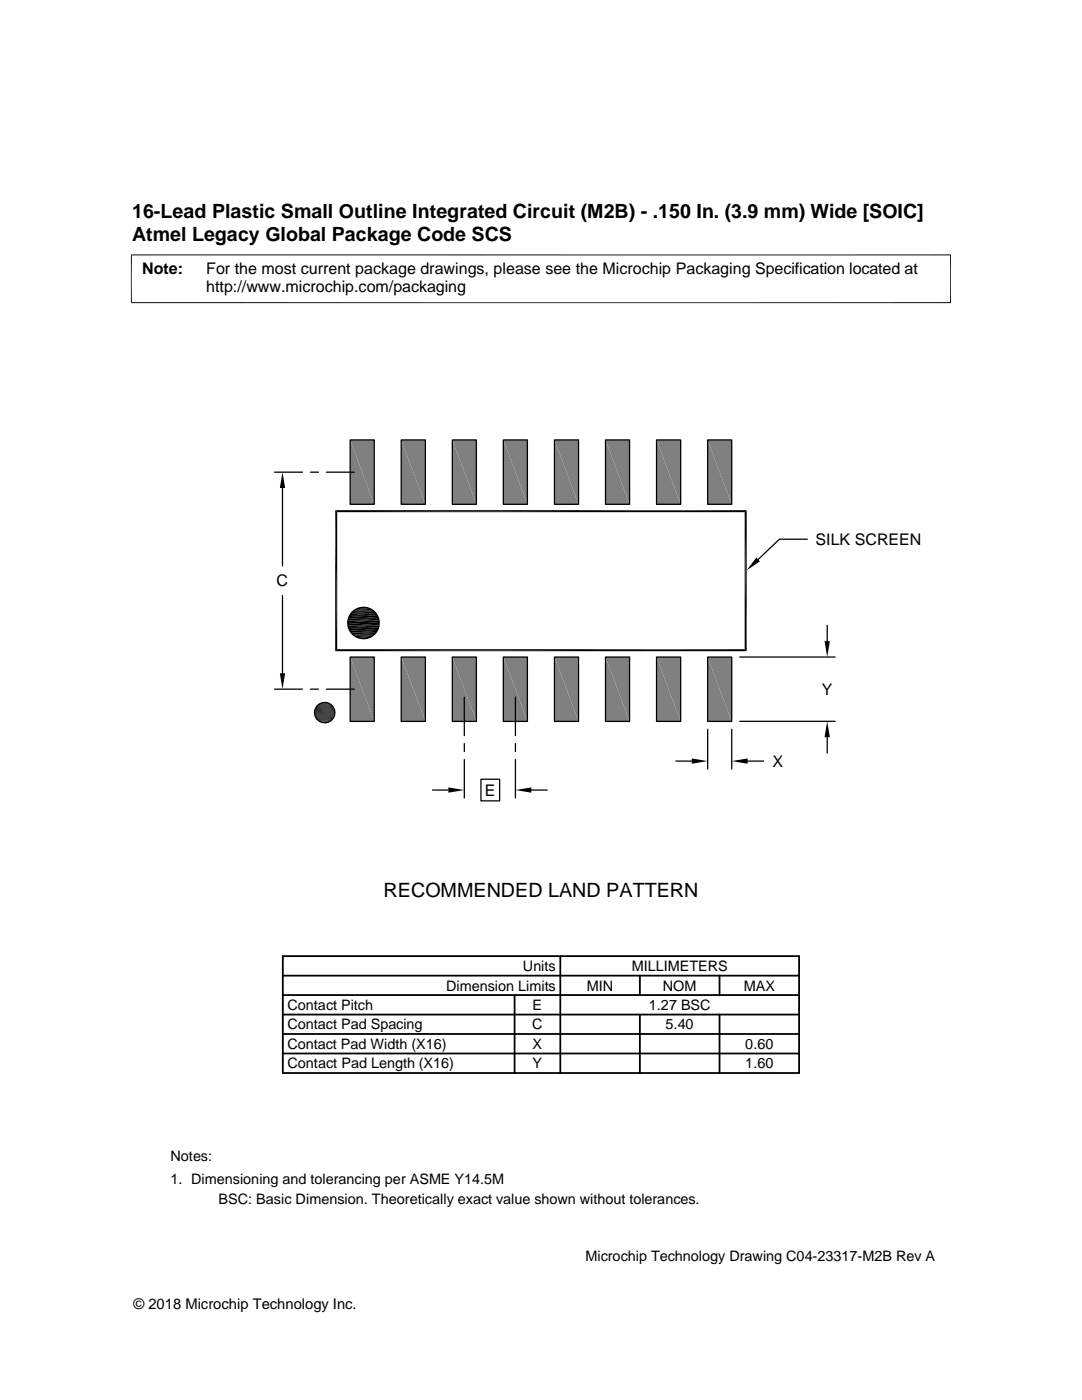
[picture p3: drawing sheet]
<svg xmlns="http://www.w3.org/2000/svg" width="216mm" height="279mm" viewBox="0 0 216 279" stroke-linecap="round" stroke-linejoin="round" font-family="sans-serif">
<g fill="#808080">
<path d="M141.2 87.8l4.8 12.8h-4.8z"/>
<path d="M141.2 87.8h4.8v12.8z"/>
<path d="M131 87.8l4.8 12.8h-4.8z"/>
<path d="M131 87.8h4.8v12.8z"/>
<path d="M120.8 87.8l4.8 12.8h-4.8z"/>
<path d="M120.8 87.8h4.8v12.8z"/>
<path d="M110.6 87.8l4.8 12.8h-4.8z"/>
<path d="M110.6 87.8h4.8v12.8z"/>
<path d="M100.4 87.8l4.8 12.8h-4.8z"/>
<path d="M100.4 87.8h4.8v12.8z"/>
<path d="M90.3 87.8l4.8 12.8h-4.8z"/>
<path d="M90.3 87.8h4.8v12.8z"/>
<path d="M80.1 87.8l4.8 12.8h-4.8z"/>
<path d="M80.1 87.8h4.8v12.8z"/>
<path d="M69.9 87.8l4.8 12.8h-4.8z"/>
<path d="M69.9 87.8h4.8v12.8z"/>
<path d="M141.2 131.1l4.8 12.9h-4.8z"/>
<path d="M141.2 131.1h4.8v12.9z"/>
<path d="M131 131.1l4.8 12.9h-4.8z"/>
<path d="M131 131.1h4.8v12.9z"/>
<path d="M120.8 131.1l4.8 12.9h-4.8z"/>
<path d="M120.8 131.1h4.8v12.9z"/>
<path d="M110.6 131.1l4.8 12.9h-4.8z"/>
<path d="M110.6 131.1h4.8v12.9z"/>
<path d="M100.4 131.1l4.8 12.9h-4.8z"/>
<path d="M100.4 131.1h4.8v12.9z"/>
<path d="M90.3 131.1l4.8 12.9h-4.8z"/>
<path d="M90.3 131.1h4.8v12.9z"/>
<path d="M80.1 131.1l4.8 12.9h-4.8z"/>
<path d="M80.1 131.1h4.8v12.9z"/>
<path d="M69.9 131.1l4.8 12.9h-4.8z"/>
<path d="M69.9 131.1h4.8v12.9z"/>
</g>
<g fill="none" stroke="#000" stroke-width=".25">
<path d="M54.8 94.2h5.6M56.4 97.4v15.5M62 94.2h1.5M65.1 94.2h5.6M69.9 87.8h4.8v12.8h-4.8zM80.1 87.8h4.8v12.8h-4.8zM90.3 87.8h4.8v12.8h-4.8zM100.4 87.8h4.8v12.8h-4.8zM110.6 87.8h4.8v12.8h-4.8zM120.8 87.8h4.8v12.8h-4.8zM131 87.8h4.8v12.8h-4.8zM141.2 87.8h4.8v12.8h-4.8z"/>
<path d="M56.4 118.9v15.5M161.1 107.6h-5.6l-4.2 4.1M54.8 137.5h5.6M62 137.5h1.5M65.1 137.5h5.6M69.9 131.1h4.8v12.9h-4.8zM70.7 121.7h3.7M70.7 127h3.7M80.1 131.1h4.8v12.9h-4.8zM90.3 131.1h4.8v12.9h-4.8zM92.6 139.1v7.7M100.4 131.1h4.8v12.9h-4.8z"/>
<path d="M102.8 139.1v7.7M110.6 131.1h4.8v12.9h-4.8zM120.8 131.1h4.8v12.9h-4.8zM131 131.1h4.8v12.9h-4.8zM141.2 131.1h4.8v12.9h-4.8zM147.6 131.1h19M165.1 124.8v3.2M86.3 157.7h3.2M92.6 148.4v1.6M92.6 151.6v7.7M96 155.5h3.7v4.3h-3.7zM102.8 148.4v1.6"/>
<path d="M102.8 151.6v7.7M106 157.7h3.2M134.9 151.9h3.1M141.2 145.5v8M146 145.5v8M147.6 144h19M149.2 151.9h3.2M165.1 147.1v3.2"/>
<circle cx="72.5" cy="124.3" r="3.1"/>
<circle cx="64.8" cy="142.2" r="2.03"/>
</g>
<path d="M67.1 101.8v28.2M148.8 101.8v28.2M149 102h-82.1M149 129.8h-82.1" fill="none" stroke="#000" stroke-width=".4"/>
<g fill="#000">
<path d="M56.4 94.2l.5 3.2h-1.1zM150.9 111.3l.7 .7-2.6 1.8zM55.8 134.4h1.1l-.5 3.1zM69.4 124.3l6.2 .5h-6.2zM69.4 124.3h6.3l-.1 .5zM69.4 123.8l6.3 .5h-6.3zM69.4 123.8h6.2l.1 .5zM69.4 124.8l6.1 .5h-5.9zM69.4 124.8h6.2l-.1 .5zM69.6 123.4l6 .4h-6.2zM69.6 123.4h5.9l.1 .4zM71.6 127.3l1.4 .1z"/>
<path d="M71.6 127.3h1.9l-.5 .1zM71.6 121.3l.4-.1 1.5 .1zM72 121.2l1.5 .1zM72 127.4h1zM72 121.2h1zM164.5 128h1.1l-.5 3.1zM63.8 144l1.8 .1zM64 140.4l1.8 .1zM64 144.1h1.4zM64 144.1h1.6zM64 140.4h1.6zM64.1 140.3l1.5 .1z"/>
<path d="M64.1 144.1l1.2 .1zM64.1 144.1h1.3zM64.1 140.3h1.3zM64.4 140.3h1zM64.4 144.2h.6zM64.4 144.2h.9zM64.4 140.3h.9zM64.5 140.2l.8 .1zM64.5 144.2h.5zM64.5 140.2h.5zM89.5 157.1l3.1 .6-3.1 .5zM102.8 157.7l3.2-.6v1.1z"/>
<path d="M138 151.4l3.2 .5-3.2 .5zM146 151.9l3.2-.5v1zM165.1 144l.5 3.1h-1.1z"/>
</g>
<g fill="none" stroke="#000" stroke-width=".2">
<path d="M26.1 50.9h163.7M26.2 50.8v9.7M189.7 50.8v9.7M26.1 60.4h163.7M71.1 127.2h2.9M71.1 121.4h2.9M62.8 141.9h4M62.8 142.1h4M62.8 142.3h4M62.8 142.5h4M62.8 141.7h4M62.8 142.7h4"/>
<path d="M62.8 142.9h3.9M62.8 141.6h3.9M62.9 141.4h3.8M62.9 143.1h3.8M63 143.2h3.6M63 141.2h3.6M63.1 143.4h3.4M63.1 141h3.4M63.2 143.5h3.2M63.2 140.9h3.2M63.3 143.7h3M63.3 140.8h3"/>
<path d="M63.5 140.6h2.6M63.5 143.8h2.6M63.6 140.5h2.4M63.6 143.9h2.4M63.8 144h2M63.8 140.4h2"/>
</g>
<path d="M70.3 122h4.5M70.3 126.7h4.5" fill="none" stroke="#000" stroke-width=".32"/>
<path d="M70 126.4h5.1M70 122.3h5.1" fill="none" stroke="#000" stroke-width=".38"/>
<path d="M69.7 126h5.6M69.7 122.7h5.6" fill="none" stroke="#000" stroke-width=".42"/>
<path d="M69.6 123.1h5.9M69.6 125.5h5.9" fill="none" stroke="#000" stroke-width=".44"/>
<path d="M56.4 194.7h103M56.4 190.8h103v23.3h-103zM56.4 198.6h103M102.7 198.6v15.5M111.8 190.8v23.3M127.7 194.7v3.9M143.6 194.7v3.9M56.4 206.4h103M56.4 202.5h103M56.4 210.2h103M127.7 202.5v11.6M143.6 202.5v11.6" fill="none" stroke="#000" stroke-width=".36"/>
<g font-size="3.9">
<text x="26.4" y="43.5">16-Lead Plastic Small Outline Integrated Circuit (M2B) - .150 In. (3.9 mm) Wide [SOIC]</text>
<text x="26.4" y="48">Atmel Legacy Global Package Code SCS</text>
<text x="76.5" y="178.9">RECOMMENDED LAND PATTERN</text>
</g>
<g font-size="3.2">
<text x="28.4" y="54.6">Note:</text>
<text x="41.1" y="58.3">http://www.microchip.com/packaging</text>
<text x="41.1" y="54.6">For the most current package drawings, please see the Microchip Packaging Specification located at</text>
<text x="162.7" y="108.7">SILK SCREEN</text>
<text x="55.2" y="117">C</text>
<text x="164" y="138.7">Y</text>
<text x="154.1" y="153">X</text>
<text x="96.7" y="158.8">E</text>
</g>
<g font-size="2.9">
<text x="89" y="197.7">Dimension Limits</text>
<text x="104.3" y="193.8">Units</text>
<text x="117.1" y="197.7">MIN</text>
<text x="126" y="193.8">MILLIMETERS</text>
<text x="132.3" y="197.7">NOM</text>
<text x="148.4" y="197.7">MAX</text>
<text x="57.3" y="201.6">Contact Pitch</text>
<text x="106.3" y="201.6">E</text>
<text x="129.5" y="201.6">1.27 BSC</text>
<text x="57.3" y="209.3">Contact Pad Width (X16)</text>
<text x="57.3" y="205.4">Contact Pad Spacing</text>
<text x="106.2" y="205.4">C</text>
<text x="106.3" y="209.3">X</text>
<text x="132.8" y="205.4">5.40</text>
<text x="148.7" y="209.3">0.60</text>
<text x="57.3" y="213.2">Contact Pad Length (X16)</text>
<text x="106.3" y="213.2">Y</text>
<text x="148.7" y="213.2">1.60</text>
<text x="34" y="231.6">Notes:</text>
<text x="34" y="236.2">1. Dimensioning and tolerancing per ASME Y14.5M</text>
<text x="43.6" y="240.2">BSC: Basic Dimension. Theoretically exact value shown without tolerances.</text>
<text x="116.8" y="251.7">Microchip Technology Drawing C04-23317-M2B Rev A</text>
<text x="26.6" y="261.3">© 2018 Microchip Technology Inc.</text>
</g>
</svg>
